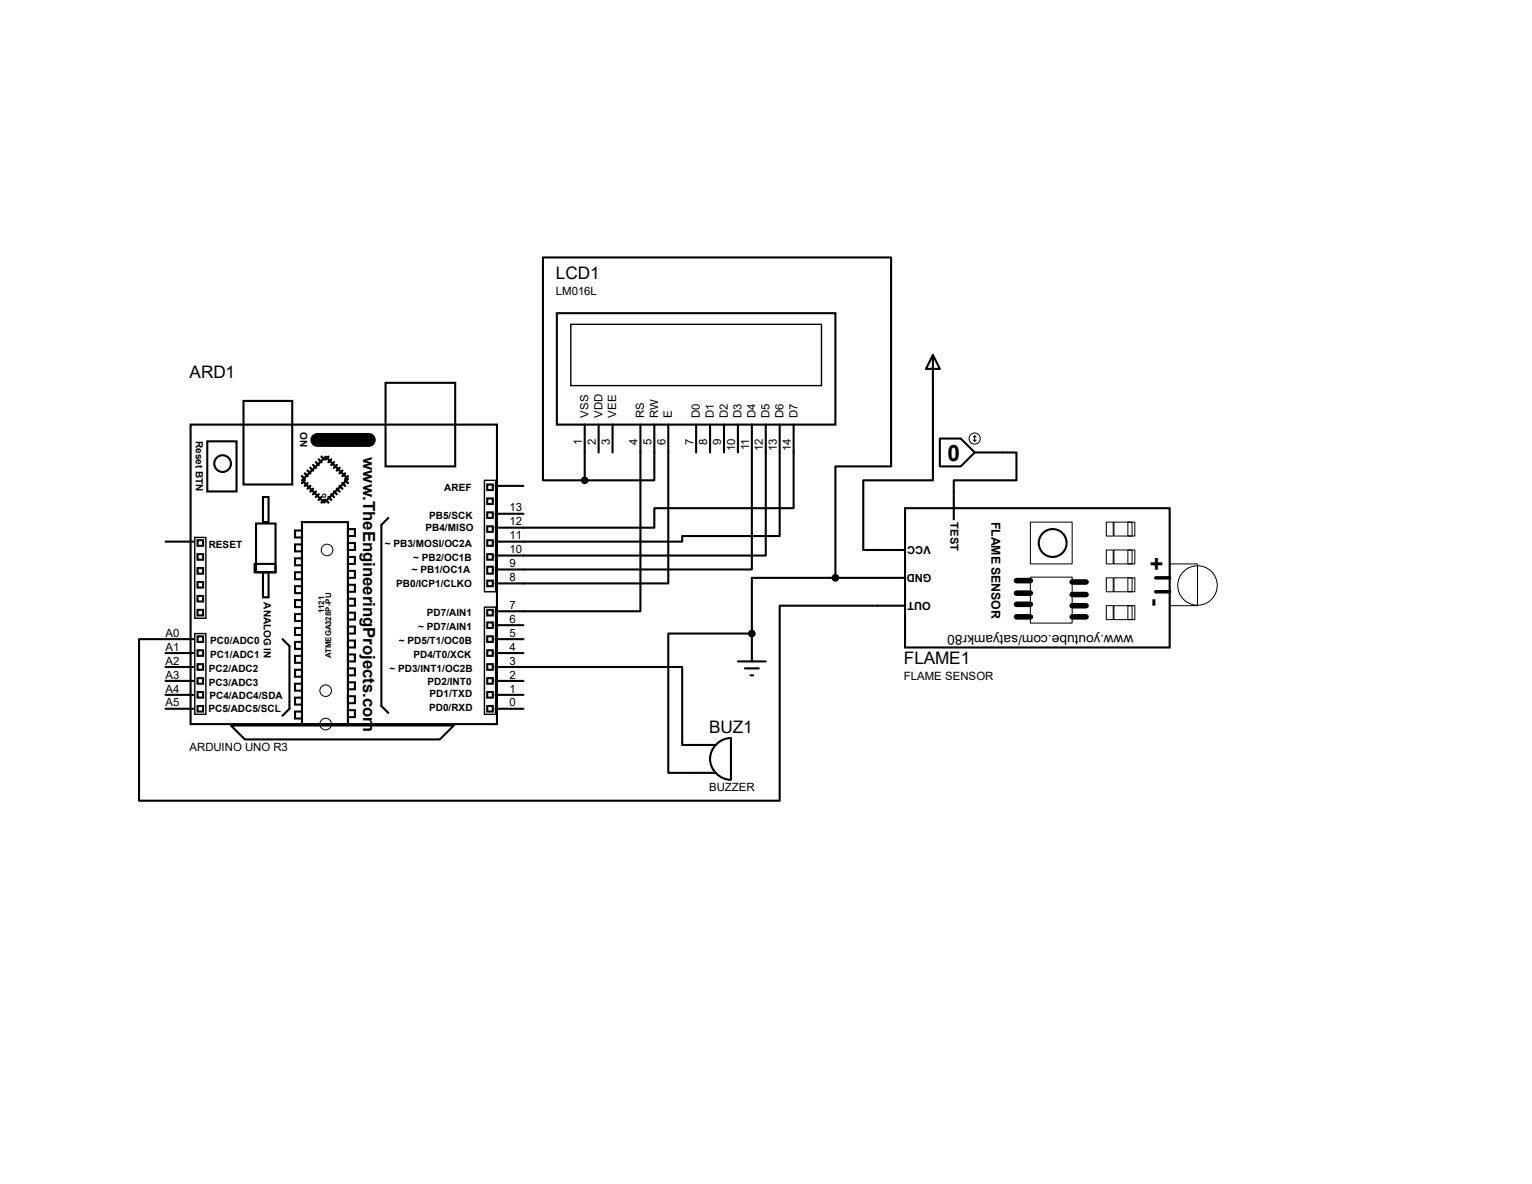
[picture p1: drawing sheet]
<svg xmlns="http://www.w3.org/2000/svg" width="279mm" height="216mm" viewBox="0 0 279 216" stroke-linecap="round" stroke-linejoin="round" font-family="sans-serif">
<g fill="none" stroke="#000" stroke-width=".38">
<path d="M101.6 57.1h50.8v20.3h-50.8zM34.8 77.4h55.8v54.6h-55.8zM44.4 73.1h8.9v15.2h-8.9zM60.4 79.2h4.6v2h-4.6zM70.3 69.8h12.7v15.2h-12.7zM106.6 77.4v10.2M109.2 77.4v5.1M111.7 77.4v5.1M116.8 77.4v34.1h-26.4M119.3 77.4v10.2h-12.7M121.9 77.4v29h-31.5M127 77.4v5.1"/>
<path d="M129.5 77.4v5.1M132 77.4v5.1M134.6 77.4v5.1M137.1 77.4v26.4h-46.7M139.7 77.4v23.9h-49.3M142.2 77.4v20.3h-17.8v1.1h-34M144.7 77.4v15.3h-25.4v3.5h-28.9M170.1 64.7l1.3 2.6h-2.5zM170.1 64.7v22.9h-12.7v12.7h7.7M171.4 80h3.8l2.6 2.5-2.6 2.5h-3.8zM30.2 98.8h5.1M36 98.5h1v1h-1z"/>
<path d="M37.8 80.5h5.3v9.1h-5.3zM46.7 95.5h3.5v8.9h-3.5zM48 90.6h1v4.6h-1zM53.8 96.7h1.3v1.3h-1.3zM53.8 99.3h1.3v1.2h-1.3zM55.1 95.2h8.4v36.8h-8.4zM59.4 83.3l4.1 4-4.4 4.4-4-4.1zM63.5 96.5h1.2v1.2h-1.2zM63.5 99h1.2v1.3h-1.2zM70.8 94.4l-1.2 1.3v33l1.2 1.3M88.9 88.3h1v1.1h-1zM88.9 93.4h1v1h-1z"/>
<path d="M88.9 96h1v1h-1zM88.9 98.5h1v1h-1zM88.9 90.9h1v1h-1zM90.4 93.7h5.1M90.4 88.6h5.1M106.6 87.6h-7.6v-40.7h63.5v38.1h-10.1v20.4M165.1 92.7h48.2v25.4h-48.2zM177.8 82.5h7.6v5.1h-11.5v7.1M30.2 119.1h5.1M36 101h1v1.1h-1zM36 106.1h1v1h-1zM36 111.2h1v1h-1z"/>
<path d="M36 108.7h1v1h-1zM36 103.6h1v1h-1zM36 116h1v1.1h-1zM36 118.6h1v1h-1zM46.4 102.8h3.8v1.6h-3.8zM48 104.4h1v4.5h-1zM51.5 116.5l1.3 1.3v11.4l-1.3 1.3M53.8 101.8h1.3v1.3h-1.3zM53.8 104.4h1.3v1.2h-1.3zM53.8 106.9h1.3v1.3h-1.3zM53.8 109.4h1.3v1.3h-1.3zM53.8 112h1.3v1.2h-1.3z"/>
<path d="M53.8 114.5h1.3v1.3h-1.3zM53.8 117.1h1.3v1.2h-1.3zM53.8 119.6h1.3v1.3h-1.3zM63.5 101.6h1.2v1.2h-1.2zM63.5 104.1h1.2v1.3h-1.2zM63.5 106.6h1.2v1.3h-1.2zM63.5 109.2h1.2v1.2h-1.2zM63.5 111.7h1.2v1.3h-1.2zM63.5 114.3h1.2v1.2h-1.2zM63.5 116.8h1.2v1.3h-1.2zM63.5 119.3h1.2v1.3h-1.2zM88.9 101h1v1.1h-1z"/>
<path d="M88.9 103.3h1v1.3h-1zM88.9 105.9h1v1h-1zM88.9 111.2h1v1h-1zM88.9 113.5h1v1h-1zM88.9 116h1v1.1h-1zM88.9 118.6h1v1h-1zM90.4 119.1h5.1M90.4 116.5h5.1M90.4 114h5.1M137.1 115.5h-15.2v25.4h8.6M137.1 115.5v5.1M152.4 105.4h-15.3v10.1"/>
<path d="M152.4 105.4h12.7M165.1 110.4h-22.9v35.6h-116.8v-29.5h9.9M30.2 129.2h5.1M30.2 126.7h5.1M30.2 124.2h5.1M30.2 121.6h5.1M36 121.1h1v1h-1zM36 123.7h1v1h-1zM36 126.2h1v1h-1zM36 128.7h1v1.1h-1zM42.1 132.3h40.7l-2.6 2.5h-35.5zM53.8 122.1h1.3v1.3h-1.3z"/>
<path d="M53.8 124.7h1.3v1.2h-1.3zM53.8 127.2h1.3v1.3h-1.3zM53.8 129.8h1.3v1.2h-1.3zM63.5 121.9h1.2v1.2h-1.2zM63.5 124.4h1.2v1.3h-1.2zM63.5 127h1.2v1.2h-1.2zM63.5 129.5h1.2v1.3h-1.2zM88.9 121.1h1v1h-1zM88.9 123.7h1v1h-1zM88.9 126.2h1v1h-1zM88.9 128.7h1v1.1h-1zM90.4 121.6h34v14.2h6.1"/>
<path d="M90.4 129.2h5.1M90.4 126.7h5.1M90.4 124.2h5.1M130.6 135.7a3.8 3.8 0 0 1 2.7-1.1v7.6a3.8 3.8 0 0 1-3.5-2.4 3.8 3.8 0 0 1 .8-4.1zM134.6 120.6h5.1M135.8 121.9h2.6M136.9 123.1h.5"/>
<circle cx="40.6" cy="84.5" r="1.52"/>
<circle cx="192" cy="99" r="2.54"/>
</g>
<path d="M57.9 80.2h9.4" fill="none" stroke="#000" stroke-width="2.5"/>
<g fill="none" stroke="#000" stroke-width=".42">
<path d="M55.1 86.8l.5 .5M55.6 86.3l.5 .5M55.6 87.6l-.5 .5M56.1 85.8l.5 .5M56.1 88.1l-.5 .5M56.6 85.3l.5 .5M56.6 88.6l-.5 .5M57.1 84.8l.5 .5M57.1 89.1l-.5 .5M57.6 84.3l.5 .5M57.6 89.6l-.5 .5M58.1 83.8l.5 .5"/>
<path d="M58.1 90.1l-.5 .5M58.6 83.3l.5 .5M58.6 90.6l-.5 .5M59.1 91.1l-.5 .6M59.4 91.1l.5 .6M59.9 90.6l.5 .5M59.9 83.3l-.5 .5M60.4 90.1l.5 .5M60.4 83.8l-.5 .5M60.9 89.6l.5 .5M60.9 84.3l-.5 .5M61.4 89.1l.5 .5"/>
<path d="M61.4 84.8l-.5 .5M61.9 88.6l.5 .5M61.9 85.3l-.5 .5M62.4 88.1l.5 .5M62.4 85.8l-.5 .5M62.9 87.6l.6 .5M62.9 86.3l-.5 .5M63.5 86.8l-.6 .5"/>
</g>
<g fill="none" stroke="#000" stroke-width=".18">
<path d="M177.8 79.5v1M177.8 79.5l-.3 .2M177.8 79.5l.2 .2M177.5 80.2l.3 .3M178 80.2l-.2 .3M187.9 95.2h7.6v7.6h-7.6zM201.8 95.2h1.2v2.5h-1.2zM203.2 95.2h3.3v2.5h-3.3zM205.7 95.2h1.3v2.5h-1.3zM187.9 105.2h7.6v8.4h-7.6zM201.8 110.4h1.2v2.6h-1.2zM201.8 105.4h1.2v2.5h-1.2z"/>
<path d="M201.8 100.3h1.2v2.5h-1.2zM203.2 110.4h3.3v2.6h-3.3zM203.2 105.4h3.3v2.5h-3.3zM203.2 100.3h3.3v2.5h-3.3zM205.7 110.4h1.3v2.6h-1.3zM205.7 105.4h1.3v2.5h-1.3zM205.7 100.3h1.3v2.5h-1.3zM213.3 102.8h5.1v7.6h-5.1z"/>
<circle cx="177.8" cy="80" r="1.02"/>
<circle cx="59.1" cy="90.4" r=".3"/>
<circle cx="59.6" cy="100.3" r="1.06"/>
<circle cx="218.4" cy="106.8" r="3.6"/>
<circle cx="59.4" cy="125.9" r="1.06"/>
<circle cx="59.4" cy="132" r="1.06"/>
</g>
<path d="M104.1 59.1h45.7v11.2h-45.7zM35.5 98h2v14.7h-2zM88.3 87.6h2.1v20.3h-2.1zM35.5 115.5h2v14.8h-2zM88.3 110.7h2.1v19.6h-2.1z" fill="none" stroke="#000" stroke-width=".25"/>
<path d="M185.4 112.5h2.5M185.4 110.2h2.5M185.4 108.2h2.5M185.4 105.9h2.5M195.5 112.5h2.6M195.5 110.4h2.6M195.5 108.4h2.6M195.5 106.1h2.6" fill="none" stroke="#000" stroke-width="1"/>
<path d="M210.8 107.9h2.5M210.8 105.4h2.5" fill="none" stroke="#000" stroke-width=".64"/>
<g fill="#000" stroke="#000" stroke-width=".38">
<circle cx="106.6" cy="87.6" r=".51"/>
<circle cx="137.1" cy="115.5" r=".51"/>
<circle cx="152.4" cy="105.4" r=".51"/>
</g>
<g font-size="4.3">
<text x="209.4" y="101.6" transform="rotate(90 209.4 101.6)">+</text>
<text x="209.4" y="109" transform="rotate(90 209.4 109)">-</text>
</g>
<text font-size="4.1" x="172.8" y="84">0</text>
<g font-size="3.1">
<text x="101.4" y="50.9">LCD1</text>
<text x="34.6" y="69">ARD1</text>
<text x="164.8" y="121.1">FLAME1</text>
<text x="129.3" y="133.7">BUZ1</text>
</g>
<text font-size="3" x="66.3" y="83.3" transform="rotate(90 66.3 83.3)">www.TheEngineeringProjects.com</text>
<text font-size="2.5" x="206.7" y="115.8" transform="rotate(-180 206.7 115.8)">www.youtube.com/satyamkr80</text>
<text font-size="2.2" x="180.8" y="95.1" transform="rotate(90 180.8 95.1)">FLAME SENSOR</text>
<g font-size="2.1">
<text x="101.4" y="53.8">LM016L</text>
<text x="107.3" y="76.2" transform="rotate(-90 107.3 76.2)">VSS</text>
<text x="109.9" y="76.2" transform="rotate(-90 109.9 76.2)">VDD</text>
<text x="112.4" y="76.2" transform="rotate(-90 112.4 76.2)">VEE</text>
<text x="117.5" y="76.2" transform="rotate(-90 117.5 76.2)">RS</text>
<text x="120" y="76.2" transform="rotate(-90 120 76.2)">RW</text>
<text x="122.6" y="76.2" transform="rotate(-90 122.6 76.2)">E</text>
<text x="127.6" y="76.2" transform="rotate(-90 127.6 76.2)">D0</text>
<text x="130.2" y="76.2" transform="rotate(-90 130.2 76.2)">D1</text>
<text x="132.7" y="76.2" transform="rotate(-90 132.7 76.2)">D2</text>
<text x="135.3" y="76.2" transform="rotate(-90 135.3 76.2)">D3</text>
<text x="137.8" y="76.2" transform="rotate(-90 137.8 76.2)">D4</text>
<text x="140.3" y="76.2" transform="rotate(-90 140.3 76.2)">D5</text>
<text x="142.9" y="76.2" transform="rotate(-90 142.9 76.2)">D6</text>
<text x="145.4" y="76.2" transform="rotate(-90 145.4 76.2)">D7</text>
<text x="106.1" y="81.1" transform="rotate(-90 106.1 81.1)">1</text>
<text x="108.7" y="81.1" transform="rotate(-90 108.7 81.1)">2</text>
<text x="111.2" y="81.1" transform="rotate(-90 111.2 81.1)">3</text>
<text x="116.3" y="81.1" transform="rotate(-90 116.3 81.1)">4</text>
<text x="118.8" y="81.1" transform="rotate(-90 118.8 81.1)">5</text>
<text x="121.4" y="81.1" transform="rotate(-90 121.4 81.1)">6</text>
<text x="126.5" y="81.1" transform="rotate(-90 126.5 81.1)">7</text>
<text x="129" y="81.1" transform="rotate(-90 129 81.1)">8</text>
<text x="131.5" y="81.1" transform="rotate(-90 131.5 81.1)">9</text>
<text x="134.1" y="82.3" transform="rotate(-90 134.1 82.3)">10</text>
<text x="136.6" y="82.1" transform="rotate(-90 136.6 82.1)">11</text>
<text x="139.2" y="82.3" transform="rotate(-90 139.2 82.3)">12</text>
<text x="141.7" y="82.3" transform="rotate(-90 141.7 82.3)">13</text>
<text x="144.2" y="82.3" transform="rotate(-90 144.2 82.3)">14</text>
<text x="92.9" y="95.8">12</text>
<text x="92.9" y="93.3">13</text>
<text x="92.9" y="100.9">10</text>
<text x="92.9" y="98.3">11</text>
<text x="92.9" y="106">8</text>
<text x="92.9" y="103.4">9</text>
<text x="92.9" y="113.6">6</text>
<text x="92.9" y="111">7</text>
<text x="30.2" y="118.7">A1</text>
<text x="30.2" y="116.1">A0</text>
<text x="92.9" y="118.7">4</text>
<text x="92.9" y="116.1">5</text>
<text x="30.2" y="123.7">A3</text>
<text x="30.2" y="121.2">A2</text>
<text x="92.9" y="123.7">2</text>
<text x="92.9" y="121.2">3</text>
<text x="164.8" y="124">FLAME SENSOR</text>
<text x="30.2" y="128.8">A5</text>
<text x="30.2" y="126.3">A4</text>
<text x="92.9" y="128.8">0</text>
<text x="92.9" y="126.3">1</text>
<text x="34.6" y="136.9">ARDUINO UNO R3</text>
<text x="129.3" y="144.3">BUZZER</text>
</g>
<g font-size="2">
<text x="173.4" y="95.2" transform="rotate(90 173.4 95.2)">TEST</text>
<text x="169.8" y="99.6" transform="rotate(-180 169.8 99.6)">VCC</text>
<text x="169.9" y="104.7" transform="rotate(-180 169.9 104.7)">GND</text>
<text x="169.8" y="109.8" transform="rotate(-180 169.8 109.8)">OUT</text>
</g>
<g font-size="1.8">
<text x="35.7" y="80.4" transform="rotate(90 35.7 80.4)">Reset BTN</text>
<text x="54.7" y="78.8" transform="rotate(90 54.7 78.8)">ON</text>
<text x="81" y="89.5">AREF</text>
<text x="78.3" y="94.6">PB5/SCK</text>
<text x="38.1" y="99.9">RESET</text>
<text x="70.2" y="99.7">~ PB3/MOSI/OC2A</text>
<text x="77.6" y="96.9">PB4/MISO</text>
<text x="72.3" y="107.1">PB0/ICP1/CLKO</text>
<text x="75.1" y="104.5">~ PB1/OC1A</text>
<text x="75.4" y="102.2">~ PB2/OC1B</text>
<text x="48.1" y="109.9" transform="rotate(90 48.1 109.9)">ANALOG IN</text>
<text x="77.9" y="112.4">PD7/AIN1</text>
<text x="38.4" y="117.5">PC0/ADC0</text>
<text x="72.7" y="117.5">~ PD5/T1/OC0B</text>
<text x="76.3" y="114.9">~ PD7/AIN1</text>
<text x="38.1" y="125.1">PC3/ADC3</text>
<text x="38.1" y="122.6">PC2/ADC2</text>
<text x="38.4" y="120">PC1/ADC1</text>
<text x="71" y="122.6">~ PD3/INT1/OC2B</text>
<text x="75.4" y="120">PD4/T0/XCK</text>
<text x="78" y="124.8">PD2/INT0</text>
<text x="38" y="129.9">PC5/ADC5/SCL</text>
<text x="38.2" y="127.4">PC4/ADC4/SDA</text>
<text x="78.3" y="129.7">PD0/RXD</text>
<text x="78.4" y="127.1">PD1/TXD</text>
</g>
<g font-size="1.4">
<text x="59.1" y="111.8" transform="rotate(-90 59.1 111.8)">1121</text>
<text x="60.4" y="120" transform="rotate(-90 60.4 120)">ATMEGA328P-PU</text>
</g>
</svg>
